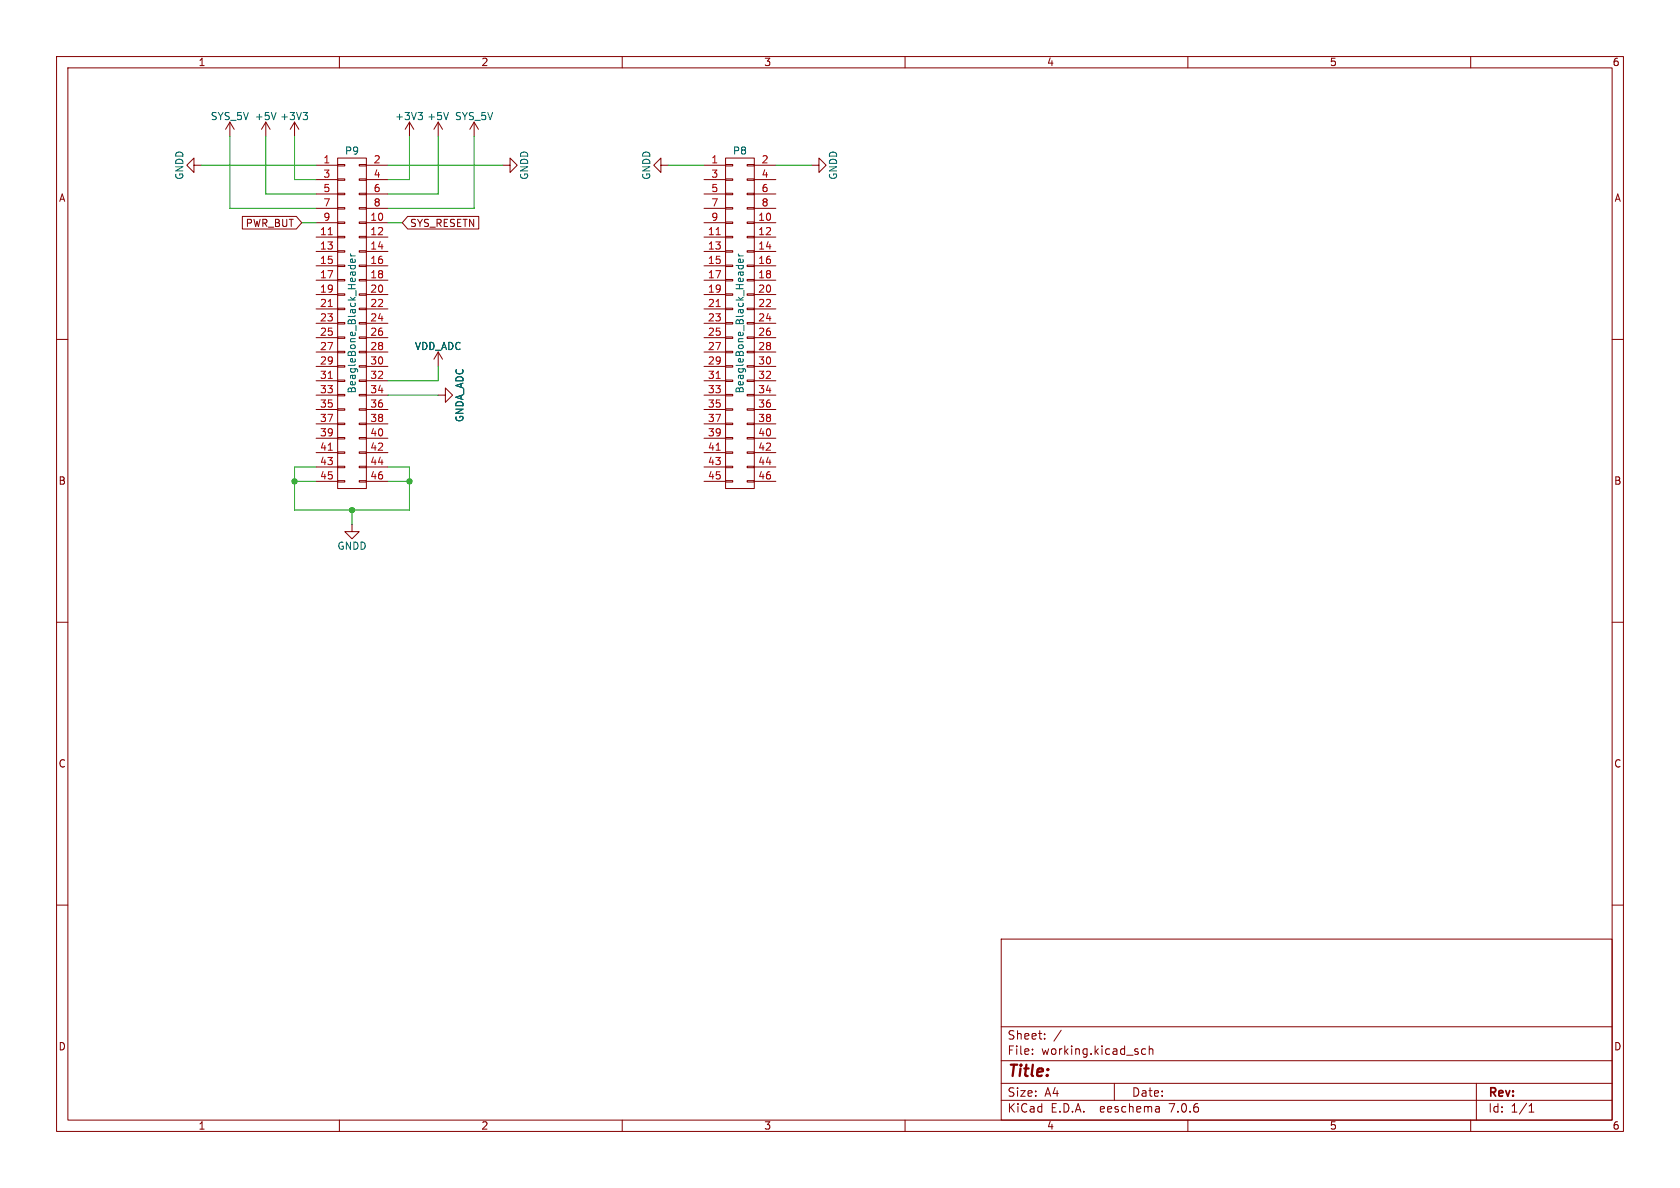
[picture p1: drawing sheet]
(kicad_sch (version 20230121) (generator eeschema)

 (paper "A4")

 (lib_symbols
  (symbol "BeagleBone-Black-Cape-rescue:+3V3" (power) (pin_names (offset 0)) (in_bom yes) (on_board yes)
   (property "Reference" "#PWR" (at 0 -3.81 0) (effects (font (size 1.27 1.27)) hide))
   (property "Value" "+3V3" (at 0 3.556 0) (effects (font (size 1.27 1.27))))
   (property "Footprint" "" (at 0 0 0) (effects (font (size 1.524 1.524))))
   (property "Datasheet" "" (at 0 0 0) (effects (font (size 1.524 1.524))))
   (symbol "+3V3_0_1"
    (polyline (pts (xy -0.762 1.27) (xy 0 2.54)) (stroke (width 0) (type solid)) (fill (type none)))
    (polyline (pts (xy 0 0) (xy 0 2.54)) (stroke (width 0) (type solid)) (fill (type none)))
    (polyline (pts (xy 0 2.54) (xy 0.762 1.27)) (stroke (width 0) (type solid)) (fill (type none))))
   (symbol "+3V3_1_1"
    (pin power_in line (at 0 0 90) (length 0) hide (name "+3V3" (effects (font (size 1.27 1.27)))) (number "1" (effects (font (size 1.27 1.27)))))))
  (symbol "BeagleBone-Black-Cape-rescue:+5V" (power) (pin_names (offset 0)) (in_bom yes) (on_board yes)
   (property "Reference" "#PWR" (at 0 -3.81 0) (effects (font (size 1.27 1.27)) hide))
   (property "Value" "+5V" (at 0 3.556 0) (effects (font (size 1.27 1.27))))
   (property "Footprint" "" (at 0 0 0) (effects (font (size 1.524 1.524))))
   (property "Datasheet" "" (at 0 0 0) (effects (font (size 1.524 1.524))))
   (symbol "+5V_0_1"
    (polyline (pts (xy -0.762 1.27) (xy 0 2.54)) (stroke (width 0) (type solid)) (fill (type none)))
    (polyline (pts (xy 0 0) (xy 0 2.54)) (stroke (width 0) (type solid)) (fill (type none)))
    (polyline (pts (xy 0 2.54) (xy 0.762 1.27)) (stroke (width 0) (type solid)) (fill (type none))))
   (symbol "+5V_1_1"
    (pin power_in line (at 0 0 90) (length 0) hide (name "+5V" (effects (font (size 1.27 1.27)))) (number "1" (effects (font (size 1.27 1.27)))))))
  (symbol "BeagleBone-Black-Cape-rescue:BeagleBone_Black_Header" (pin_names (offset 0.0254) hide) (in_bom yes) (on_board yes)
   (property "Reference" "P" (at 0 30.48 0) (effects (font (size 1.27 1.27))))
   (property "Value" "BeagleBone_Black_Header" (at 0 0 90) (effects (font (size 1.27 1.27))))
   (property "Footprint" "" (at 0 -21.59 0) (effects (font (size 1.524 1.524))))
   (property "Datasheet" "" (at 0 -21.59 0) (effects (font (size 1.524 1.524))))
   (symbol "BeagleBone_Black_Header_0_1"
    (rectangle (start -2.54 -27.813) (end -1.27 -28.067) (stroke (width 0) (type solid)) (fill (type none)))
    (rectangle (start -2.54 -25.273) (end -1.27 -25.527) (stroke (width 0) (type solid)) (fill (type none)))
    (rectangle (start -2.54 -22.733) (end -1.27 -22.987) (stroke (width 0) (type solid)) (fill (type none)))
    (rectangle (start -2.54 -20.193) (end -1.27 -20.447) (stroke (width 0) (type solid)) (fill (type none)))
    (rectangle (start -2.54 -17.653) (end -1.27 -17.907) (stroke (width 0) (type solid)) (fill (type none)))
    (rectangle (start -2.54 -15.113) (end -1.27 -15.367) (stroke (width 0) (type solid)) (fill (type none)))
    (rectangle (start -2.54 -12.573) (end -1.27 -12.827) (stroke (width 0) (type solid)) (fill (type none)))
    (rectangle (start -2.54 -10.033) (end -1.27 -10.287) (stroke (width 0) (type solid)) (fill (type none)))
    (rectangle (start -2.54 -7.493) (end -1.27 -7.747) (stroke (width 0) (type solid)) (fill (type none)))
    (rectangle (start -2.54 -4.953) (end -1.27 -5.207) (stroke (width 0) (type solid)) (fill (type none)))
    (rectangle (start -2.54 -2.413) (end -1.27 -2.667) (stroke (width 0) (type solid)) (fill (type none)))
    (rectangle (start -2.54 0.127) (end -1.27 -0.127) (stroke (width 0) (type solid)) (fill (type none)))
    (rectangle (start -2.54 2.667) (end -1.27 2.413) (stroke (width 0) (type solid)) (fill (type none)))
    (rectangle (start -2.54 5.207) (end -1.27 4.953) (stroke (width 0) (type solid)) (fill (type none)))
    (rectangle (start -2.54 7.747) (end -1.27 7.493) (stroke (width 0) (type solid)) (fill (type none)))
    (rectangle (start -2.54 10.287) (end -1.27 10.033) (stroke (width 0) (type solid)) (fill (type none)))
    (rectangle (start -2.54 12.827) (end -1.27 12.573) (stroke (width 0) (type solid)) (fill (type none)))
    (rectangle (start -2.54 15.367) (end -1.27 15.113) (stroke (width 0) (type solid)) (fill (type none)))
    (rectangle (start -2.54 17.907) (end -1.27 17.653) (stroke (width 0) (type solid)) (fill (type none)))
    (rectangle (start -2.54 20.447) (end -1.27 20.193) (stroke (width 0) (type solid)) (fill (type none)))
    (rectangle (start -2.54 22.987) (end -1.27 22.733) (stroke (width 0) (type solid)) (fill (type none)))
    (rectangle (start -2.54 25.527) (end -1.27 25.273) (stroke (width 0) (type solid)) (fill (type none)))
    (rectangle (start -2.54 28.067) (end -1.27 27.813) (stroke (width 0) (type solid)) (fill (type none)))
    (rectangle (start -2.54 29.21) (end 2.54 -29.21) (stroke (width 0) (type solid)) (fill (type none)))
    (rectangle (start 1.27 -27.813) (end 2.54 -28.067) (stroke (width 0) (type solid)) (fill (type none)))
    (rectangle (start 1.27 -25.273) (end 2.54 -25.527) (stroke (width 0) (type solid)) (fill (type none)))
    (rectangle (start 1.27 -22.733) (end 2.54 -22.987) (stroke (width 0) (type solid)) (fill (type none)))
    (rectangle (start 1.27 -20.193) (end 2.54 -20.447) (stroke (width 0) (type solid)) (fill (type none)))
    (rectangle (start 1.27 -17.653) (end 2.54 -17.907) (stroke (width 0) (type solid)) (fill (type none)))
    (rectangle (start 1.27 -15.113) (end 2.54 -15.367) (stroke (width 0) (type solid)) (fill (type none)))
    (rectangle (start 1.27 -12.573) (end 2.54 -12.827) (stroke (width 0) (type solid)) (fill (type none)))
    (rectangle (start 1.27 -10.033) (end 2.54 -10.287) (stroke (width 0) (type solid)) (fill (type none)))
    (rectangle (start 1.27 -7.493) (end 2.54 -7.747) (stroke (width 0) (type solid)) (fill (type none)))
    (rectangle (start 1.27 -4.953) (end 2.54 -5.207) (stroke (width 0) (type solid)) (fill (type none)))
    (rectangle (start 1.27 -2.413) (end 2.54 -2.667) (stroke (width 0) (type solid)) (fill (type none)))
    (rectangle (start 1.27 0.127) (end 2.54 -0.127) (stroke (width 0) (type solid)) (fill (type none)))
    (rectangle (start 1.27 2.667) (end 2.54 2.413) (stroke (width 0) (type solid)) (fill (type none)))
    (rectangle (start 1.27 5.207) (end 2.54 4.953) (stroke (width 0) (type solid)) (fill (type none)))
    (rectangle (start 1.27 7.747) (end 2.54 7.493) (stroke (width 0) (type solid)) (fill (type none)))
    (rectangle (start 1.27 10.287) (end 2.54 10.033) (stroke (width 0) (type solid)) (fill (type none)))
    (rectangle (start 1.27 12.827) (end 2.54 12.573) (stroke (width 0) (type solid)) (fill (type none)))
    (rectangle (start 1.27 15.367) (end 2.54 15.113) (stroke (width 0) (type solid)) (fill (type none)))
    (rectangle (start 1.27 17.907) (end 2.54 17.653) (stroke (width 0) (type solid)) (fill (type none)))
    (rectangle (start 1.27 20.447) (end 2.54 20.193) (stroke (width 0) (type solid)) (fill (type none)))
    (rectangle (start 1.27 22.987) (end 2.54 22.733) (stroke (width 0) (type solid)) (fill (type none)))
    (rectangle (start 1.27 25.527) (end 2.54 25.273) (stroke (width 0) (type solid)) (fill (type none)))
    (rectangle (start 1.27 28.067) (end 2.54 27.813) (stroke (width 0) (type solid)) (fill (type none))))
   (symbol "BeagleBone_Black_Header_1_1"
    (pin passive line (at -6.35 27.94 0) (length 3.81) (name "P1" (effects (font (size 1.27 1.27)))) (number "1" (effects (font (size 1.27 1.27)))))
    (pin passive line (at 6.35 17.78 180) (length 3.81) (name "P10" (effects (font (size 1.27 1.27)))) (number "10" (effects (font (size 1.27 1.27)))))
    (pin passive line (at -6.35 15.24 0) (length 3.81) (name "P11" (effects (font (size 1.27 1.27)))) (number "11" (effects (font (size 1.27 1.27)))))
    (pin passive line (at 6.35 15.24 180) (length 3.81) (name "P12" (effects (font (size 1.27 1.27)))) (number "12" (effects (font (size 1.27 1.27)))))
    (pin passive line (at -6.35 12.7 0) (length 3.81) (name "P13" (effects (font (size 1.27 1.27)))) (number "13" (effects (font (size 1.27 1.27)))))
    (pin passive line (at 6.35 12.7 180) (length 3.81) (name "P14" (effects (font (size 1.27 1.27)))) (number "14" (effects (font (size 1.27 1.27)))))
    (pin passive line (at -6.35 10.16 0) (length 3.81) (name "P15" (effects (font (size 1.27 1.27)))) (number "15" (effects (font (size 1.27 1.27)))))
    (pin passive line (at 6.35 10.16 180) (length 3.81) (name "P16" (effects (font (size 1.27 1.27)))) (number "16" (effects (font (size 1.27 1.27)))))
    (pin passive line (at -6.35 7.62 0) (length 3.81) (name "P17" (effects (font (size 1.27 1.27)))) (number "17" (effects (font (size 1.27 1.27)))))
    (pin passive line (at 6.35 7.62 180) (length 3.81) (name "P18" (effects (font (size 1.27 1.27)))) (number "18" (effects (font (size 1.27 1.27)))))
    (pin passive line (at -6.35 5.08 0) (length 3.81) (name "P19" (effects (font (size 1.27 1.27)))) (number "19" (effects (font (size 1.27 1.27)))))
    (pin passive line (at 6.35 27.94 180) (length 3.81) (name "P2" (effects (font (size 1.27 1.27)))) (number "2" (effects (font (size 1.27 1.27)))))
    (pin passive line (at 6.35 5.08 180) (length 3.81) (name "P20" (effects (font (size 1.27 1.27)))) (number "20" (effects (font (size 1.27 1.27)))))
    (pin passive line (at -6.35 2.54 0) (length 3.81) (name "P21" (effects (font (size 1.27 1.27)))) (number "21" (effects (font (size 1.27 1.27)))))
    (pin passive line (at 6.35 2.54 180) (length 3.81) (name "P22" (effects (font (size 1.27 1.27)))) (number "22" (effects (font (size 1.27 1.27)))))
    (pin passive line (at -6.35 0 0) (length 3.81) (name "P23" (effects (font (size 1.27 1.27)))) (number "23" (effects (font (size 1.27 1.27)))))
    (pin passive line (at 6.35 0 180) (length 3.81) (name "P24" (effects (font (size 1.27 1.27)))) (number "24" (effects (font (size 1.27 1.27)))))
    (pin passive line (at -6.35 -2.54 0) (length 3.81) (name "P25" (effects (font (size 1.27 1.27)))) (number "25" (effects (font (size 1.27 1.27)))))
    (pin passive line (at 6.35 -2.54 180) (length 3.81) (name "P26" (effects (font (size 1.27 1.27)))) (number "26" (effects (font (size 1.27 1.27)))))
    (pin passive line (at -6.35 -5.08 0) (length 3.81) (name "P27" (effects (font (size 1.27 1.27)))) (number "27" (effects (font (size 1.27 1.27)))))
    (pin passive line (at 6.35 -5.08 180) (length 3.81) (name "P28" (effects (font (size 1.27 1.27)))) (number "28" (effects (font (size 1.27 1.27)))))
    (pin passive line (at -6.35 -7.62 0) (length 3.81) (name "P29" (effects (font (size 1.27 1.27)))) (number "29" (effects (font (size 1.27 1.27)))))
    (pin passive line (at -6.35 25.4 0) (length 3.81) (name "P3" (effects (font (size 1.27 1.27)))) (number "3" (effects (font (size 1.27 1.27)))))
    (pin passive line (at 6.35 -7.62 180) (length 3.81) (name "P30" (effects (font (size 1.27 1.27)))) (number "30" (effects (font (size 1.27 1.27)))))
    (pin passive line (at -6.35 -10.16 0) (length 3.81) (name "P31" (effects (font (size 1.27 1.27)))) (number "31" (effects (font (size 1.27 1.27)))))
    (pin passive line (at 6.35 -10.16 180) (length 3.81) (name "P32" (effects (font (size 1.27 1.27)))) (number "32" (effects (font (size 1.27 1.27)))))
    (pin passive line (at -6.35 -12.7 0) (length 3.81) (name "P33" (effects (font (size 1.27 1.27)))) (number "33" (effects (font (size 1.27 1.27)))))
    (pin passive line (at 6.35 -12.7 180) (length 3.81) (name "P34" (effects (font (size 1.27 1.27)))) (number "34" (effects (font (size 1.27 1.27)))))
    (pin passive line (at -6.35 -15.24 0) (length 3.81) (name "P35" (effects (font (size 1.27 1.27)))) (number "35" (effects (font (size 1.27 1.27)))))
    (pin passive line (at 6.35 -15.24 180) (length 3.81) (name "P36" (effects (font (size 1.27 1.27)))) (number "36" (effects (font (size 1.27 1.27)))))
    (pin passive line (at -6.35 -17.78 0) (length 3.81) (name "P37" (effects (font (size 1.27 1.27)))) (number "37" (effects (font (size 1.27 1.27)))))
    (pin passive line (at 6.35 -17.78 180) (length 3.81) (name "P38" (effects (font (size 1.27 1.27)))) (number "38" (effects (font (size 1.27 1.27)))))
    (pin passive line (at -6.35 -20.32 0) (length 3.81) (name "P39" (effects (font (size 1.27 1.27)))) (number "39" (effects (font (size 1.27 1.27)))))
    (pin passive line (at 6.35 25.4 180) (length 3.81) (name "P4" (effects (font (size 1.27 1.27)))) (number "4" (effects (font (size 1.27 1.27)))))
    (pin passive line (at 6.35 -20.32 180) (length 3.81) (name "P40" (effects (font (size 1.27 1.27)))) (number "40" (effects (font (size 1.27 1.27)))))
    (pin passive line (at -6.35 -22.86 0) (length 3.81) (name "P41" (effects (font (size 1.27 1.27)))) (number "41" (effects (font (size 1.27 1.27)))))
    (pin passive line (at 6.35 -22.86 180) (length 3.81) (name "P42" (effects (font (size 1.27 1.27)))) (number "42" (effects (font (size 1.27 1.27)))))
    (pin passive line (at -6.35 -25.4 0) (length 3.81) (name "P43" (effects (font (size 1.27 1.27)))) (number "43" (effects (font (size 1.27 1.27)))))
    (pin passive line (at 6.35 -25.4 180) (length 3.81) (name "P44" (effects (font (size 1.27 1.27)))) (number "44" (effects (font (size 1.27 1.27)))))
    (pin passive line (at -6.35 -27.94 0) (length 3.81) (name "P45" (effects (font (size 1.27 1.27)))) (number "45" (effects (font (size 1.27 1.27)))))
    (pin passive line (at 6.35 -27.94 180) (length 3.81) (name "P46" (effects (font (size 1.27 1.27)))) (number "46" (effects (font (size 1.27 1.27)))))
    (pin passive line (at -6.35 22.86 0) (length 3.81) (name "P5" (effects (font (size 1.27 1.27)))) (number "5" (effects (font (size 1.27 1.27)))))
    (pin passive line (at 6.35 22.86 180) (length 3.81) (name "P6" (effects (font (size 1.27 1.27)))) (number "6" (effects (font (size 1.27 1.27)))))
    (pin passive line (at -6.35 20.32 0) (length 3.81) (name "P7" (effects (font (size 1.27 1.27)))) (number "7" (effects (font (size 1.27 1.27)))))
    (pin passive line (at 6.35 20.32 180) (length 3.81) (name "P8" (effects (font (size 1.27 1.27)))) (number "8" (effects (font (size 1.27 1.27)))))
    (pin passive line (at -6.35 17.78 0) (length 3.81) (name "P9" (effects (font (size 1.27 1.27)))) (number "9" (effects (font (size 1.27 1.27)))))))
  (symbol "BeagleBone-Black-Cape-rescue:GNDA_ADC" (power) (pin_names (offset 0)) (in_bom yes) (on_board yes)
   (property "Reference" "#PWR" (at 0 -6.35 0) (effects (font (size 1.27 1.27)) hide))
   (property "Value" "GNDA_ADC" (at 0 -3.81 0) (effects (font (size 1.27 1.27))))
   (property "Footprint" "" (at 0 0 0) (effects (font (size 1.524 1.524))))
   (property "Datasheet" "" (at 0 0 0) (effects (font (size 1.524 1.524))))
   (symbol "GNDA_ADC_0_1"
    (polyline (pts (xy 0 0) (xy 0 -1.27) (xy 1.27 -1.27) (xy 0 -2.54) (xy -1.27 -1.27) (xy 0 -1.27)) (stroke (width 0) (type solid)) (fill (type none))))
   (symbol "GNDA_ADC_1_1"
    (pin power_in line (at 0 0 270) (length 0) hide (name "GNDA_ADC" (effects (font (size 1.27 1.27)))) (number "1" (effects (font (size 1.27 1.27)))))))
  (symbol "BeagleBone-Black-Cape-rescue:GNDD" (power) (pin_names (offset 0)) (in_bom yes) (on_board yes)
   (property "Reference" "#PWR" (at 0 -6.35 0) (effects (font (size 1.27 1.27)) hide))
   (property "Value" "GNDD" (at 0 -3.81 0) (effects (font (size 1.27 1.27))))
   (property "Footprint" "" (at 0 0 0) (effects (font (size 1.524 1.524))))
   (property "Datasheet" "" (at 0 0 0) (effects (font (size 1.524 1.524))))
   (symbol "GNDD_0_1"
    (polyline (pts (xy 0 0) (xy 0 -1.27) (xy 1.27 -1.27) (xy 0 -2.54) (xy -1.27 -1.27) (xy 0 -1.27)) (stroke (width 0) (type solid)) (fill (type none))))
   (symbol "GNDD_1_1"
    (pin power_in line (at 0 0 270) (length 0) hide (name "GNDD" (effects (font (size 1.27 1.27)))) (number "1" (effects (font (size 1.27 1.27)))))))
  (symbol "BeagleBone-Black-Cape-rescue:SYS_5V" (power) (pin_names (offset 0)) (in_bom yes) (on_board yes)
   (property "Reference" "#PWR" (at 0 -3.81 0) (effects (font (size 1.27 1.27)) hide))
   (property "Value" "SYS_5V" (at 0 3.556 0) (effects (font (size 1.27 1.27))))
   (property "Footprint" "" (at 0 0 0) (effects (font (size 1.524 1.524))))
   (property "Datasheet" "" (at 0 0 0) (effects (font (size 1.524 1.524))))
   (symbol "SYS_5V_0_1"
    (polyline (pts (xy -0.762 1.27) (xy 0 2.54)) (stroke (width 0) (type solid)) (fill (type none)))
    (polyline (pts (xy 0 0) (xy 0 2.54)) (stroke (width 0) (type solid)) (fill (type none)))
    (polyline (pts (xy 0 2.54) (xy 0.762 1.27)) (stroke (width 0) (type solid)) (fill (type none))))
   (symbol "SYS_5V_1_1"
    (pin power_in line (at 0 0 90) (length 0) hide (name "SYS_5V" (effects (font (size 1.27 1.27)))) (number "1" (effects (font (size 1.27 1.27)))))))
  (symbol "BeagleBone-Black-Cape-rescue:VDD_ADC" (power) (pin_names (offset 0)) (in_bom yes) (on_board yes)
   (property "Reference" "#PWR" (at 0 -3.81 0) (effects (font (size 1.27 1.27)) hide))
   (property "Value" "VDD_ADC" (at 0 3.556 0) (effects (font (size 1.27 1.27))))
   (property "Footprint" "" (at 0 0 0) (effects (font (size 1.524 1.524))))
   (property "Datasheet" "" (at 0 0 0) (effects (font (size 1.524 1.524))))
   (symbol "VDD_ADC_0_1"
    (polyline (pts (xy -0.762 1.27) (xy 0 2.54)) (stroke (width 0) (type solid)) (fill (type none)))
    (polyline (pts (xy 0 0) (xy 0 2.54)) (stroke (width 0) (type solid)) (fill (type none)))
    (polyline (pts (xy 0 2.54) (xy 0.762 1.27)) (stroke (width 0) (type solid)) (fill (type none))))
   (symbol "VDD_ADC_1_1"
    (pin power_in line (at 0 0 90) (length 0) hide (name "VDD_ADC" (effects (font (size 1.27 1.27)))) (number "1" (effects (font (size 1.27 1.27))))))))

 (junction (at 52.07 85.09) (diameter 0) (color 0 0 0 0))
 (junction (at 62.23 90.17) (diameter 0) (color 0 0 0 0))
 (junction (at 72.39 85.09) (diameter 0) (color 0 0 0 0))

 (wire (pts (xy 83.82 36.83) (xy 68.58 36.83)) (stroke (width 0) (type default)))
 (wire (pts (xy 72.39 82.55) (xy 72.39 85.09)) (stroke (width 0) (type default)))
 (wire (pts (xy 52.07 82.55) (xy 55.88 82.55)) (stroke (width 0) (type default)))
 (wire (pts (xy 55.88 39.37) (xy 53.34 39.37)) (stroke (width 0) (type default)))
 (wire (pts (xy 55.88 31.75) (xy 52.07 31.75)) (stroke (width 0) (type default)))
 (wire (pts (xy 72.39 31.75) (xy 72.39 24.13)) (stroke (width 0) (type default)))
 (wire (pts (xy 62.23 90.17) (xy 52.07 90.17)) (stroke (width 0) (type default)))
 (wire (pts (xy 68.58 34.29) (xy 77.47 34.29)) (stroke (width 0) (type default)))
 (wire (pts (xy 68.58 85.09) (xy 72.39 85.09)) (stroke (width 0) (type default)))
 (wire (pts (xy 62.23 92.71) (xy 62.23 90.17)) (stroke (width 0) (type default)))
 (wire (pts (xy 72.39 90.17) (xy 62.23 90.17)) (stroke (width 0) (type default)))
 (wire (pts (xy 46.99 34.29) (xy 46.99 24.13)) (stroke (width 0) (type default)))
 (wire (pts (xy 55.88 36.83) (xy 40.64 36.83)) (stroke (width 0) (type default)))
 (wire (pts (xy 40.64 36.83) (xy 40.64 24.13)) (stroke (width 0) (type default)))
 (wire (pts (xy 55.88 34.29) (xy 46.99 34.29)) (stroke (width 0) (type default)))
 (wire (pts (xy 52.07 31.75) (xy 52.07 24.13)) (stroke (width 0) (type default)))
 (wire (pts (xy 83.82 24.13) (xy 83.82 36.83)) (stroke (width 0) (type default)))
 (wire (pts (xy 52.07 90.17) (xy 52.07 85.09)) (stroke (width 0) (type default)))
 (wire (pts (xy 77.47 34.29) (xy 77.47 24.13)) (stroke (width 0) (type default)))
 (wire (pts (xy 137.16 29.21) (xy 143.51 29.21)) (stroke (width 0) (type default)))
 (wire (pts (xy 52.07 85.09) (xy 52.07 82.55)) (stroke (width 0) (type default)))
 (wire (pts (xy 68.58 69.85) (xy 77.47 69.85)) (stroke (width 0) (type default)))
 (wire (pts (xy 68.58 31.75) (xy 72.39 31.75)) (stroke (width 0) (type default)))
 (wire (pts (xy 55.88 85.09) (xy 52.07 85.09)) (stroke (width 0) (type default)))
 (wire (pts (xy 68.58 29.21) (xy 88.9 29.21)) (stroke (width 0) (type default)))
 (wire (pts (xy 68.58 39.37) (xy 71.12 39.37)) (stroke (width 0) (type default)))
 (wire (pts (xy 68.58 82.55) (xy 72.39 82.55)) (stroke (width 0) (type default)))
 (wire (pts (xy 118.11 29.21) (xy 124.46 29.21)) (stroke (width 0) (type default)))
 (wire (pts (xy 55.88 29.21) (xy 35.56 29.21)) (stroke (width 0) (type default)))
 (wire (pts (xy 77.47 67.31) (xy 77.47 64.77)) (stroke (width 0) (type default)))
 (wire (pts (xy 72.39 85.09) (xy 72.39 90.17)) (stroke (width 0) (type default)))
 (wire (pts (xy 68.58 67.31) (xy 77.47 67.31)) (stroke (width 0) (type default)))

 (global_label "PWR_BUT" (shape input) (at 53.34 39.37 180) (effects (font (size 1.27 1.27)) (justify right))
  (property "Intersheetrefs" "${INTERSHEET_REFS}" (at 53.34 39.37 0) (effects (font (size 1.27 1.27)) hide)))
 (global_label "SYS_RESETN" (shape input) (at 71.12 39.37 0) (effects (font (size 1.27 1.27)) (justify left))
  (property "Intersheetrefs" "${INTERSHEET_REFS}" (at 71.12 39.37 0) (effects (font (size 1.27 1.27)) hide)))

 (symbol (lib_id "BeagleBone-Black-Cape-rescue:GNDD") (at 62.23 92.71 0) (unit 1) (in_bom yes) (on_board yes) (dnp no)
  (property "Reference" "#PWR01" (at 62.23 99.06 0) (effects (font (size 1.27 1.27)) hide))
  (property "Value" "GNDD" (at 62.23 96.52 0) (effects (font (size 1.27 1.27))))
  (property "Footprint" "" (at 62.23 92.71 0) (effects (font (size 1.524 1.524))))
  (property "Datasheet" "" (at 62.23 92.71 0) (effects (font (size 1.524 1.524)))) (pin "1"))

 (symbol (lib_id "BeagleBone-Black-Cape-rescue:GNDD") (at 88.9 29.21 90) (unit 1) (in_bom yes) (on_board yes) (dnp no)
  (property "Reference" "#PWR02" (at 95.25 29.21 0) (effects (font (size 1.27 1.27)) hide))
  (property "Value" "GNDD" (at 92.71 29.21 0) (effects (font (size 1.27 1.27))))
  (property "Footprint" "" (at 88.9 29.21 0) (effects (font (size 1.524 1.524))))
  (property "Datasheet" "" (at 88.9 29.21 0) (effects (font (size 1.524 1.524)))) (pin "1"))

 (symbol (lib_id "BeagleBone-Black-Cape-rescue:GNDD") (at 35.56 29.21 270) (unit 1) (in_bom yes) (on_board yes) (dnp no)
  (property "Reference" "#PWR03" (at 29.21 29.21 0) (effects (font (size 1.27 1.27)) hide))
  (property "Value" "GNDD" (at 31.75 29.21 0) (effects (font (size 1.27 1.27))))
  (property "Footprint" "" (at 35.56 29.21 0) (effects (font (size 1.524 1.524))))
  (property "Datasheet" "" (at 35.56 29.21 0) (effects (font (size 1.524 1.524)))) (pin "1"))

 (symbol (lib_id "BeagleBone-Black-Cape-rescue:GNDD") (at 118.11 29.21 270) (unit 1) (in_bom yes) (on_board yes) (dnp no)
  (property "Reference" "#PWR04" (at 111.76 29.21 0) (effects (font (size 1.27 1.27)) hide))
  (property "Value" "GNDD" (at 114.3 29.21 0) (effects (font (size 1.27 1.27))))
  (property "Footprint" "" (at 118.11 29.21 0) (effects (font (size 1.524 1.524))))
  (property "Datasheet" "" (at 118.11 29.21 0) (effects (font (size 1.524 1.524)))) (pin "1"))

 (symbol (lib_id "BeagleBone-Black-Cape-rescue:GNDD") (at 143.51 29.21 90) (unit 1) (in_bom yes) (on_board yes) (dnp no)
  (property "Reference" "#PWR05" (at 149.86 29.21 0) (effects (font (size 1.27 1.27)) hide))
  (property "Value" "GNDD" (at 147.32 29.21 0) (effects (font (size 1.27 1.27))))
  (property "Footprint" "" (at 143.51 29.21 0) (effects (font (size 1.524 1.524))))
  (property "Datasheet" "" (at 143.51 29.21 0) (effects (font (size 1.524 1.524)))) (pin "1"))

 (symbol (lib_id "BeagleBone-Black-Cape-rescue:+3V3") (at 72.39 24.13 0) (unit 1) (in_bom yes) (on_board yes) (dnp no)
  (property "Reference" "#PWR06" (at 72.39 27.94 0) (effects (font (size 1.27 1.27)) hide))
  (property "Value" "+3V3" (at 72.39 20.574 0) (effects (font (size 1.27 1.27))))
  (property "Footprint" "" (at 72.39 24.13 0) (effects (font (size 1.524 1.524))))
  (property "Datasheet" "" (at 72.39 24.13 0) (effects (font (size 1.524 1.524)))) (pin "1"))

 (symbol (lib_id "BeagleBone-Black-Cape-rescue:+5V") (at 77.47 24.13 0) (unit 1) (in_bom yes) (on_board yes) (dnp no)
  (property "Reference" "#PWR07" (at 77.47 27.94 0) (effects (font (size 1.27 1.27)) hide))
  (property "Value" "+5V" (at 77.47 20.574 0) (effects (font (size 1.27 1.27))))
  (property "Footprint" "" (at 77.47 24.13 0) (effects (font (size 1.524 1.524))))
  (property "Datasheet" "" (at 77.47 24.13 0) (effects (font (size 1.524 1.524)))) (pin "1"))

 (symbol (lib_id "BeagleBone-Black-Cape-rescue:+3V3") (at 52.07 24.13 0) (unit 1) (in_bom yes) (on_board yes) (dnp no)
  (property "Reference" "#PWR08" (at 52.07 27.94 0) (effects (font (size 1.27 1.27)) hide))
  (property "Value" "+3V3" (at 52.07 20.574 0) (effects (font (size 1.27 1.27))))
  (property "Footprint" "" (at 52.07 24.13 0) (effects (font (size 1.524 1.524))))
  (property "Datasheet" "" (at 52.07 24.13 0) (effects (font (size 1.524 1.524)))) (pin "1"))

 (symbol (lib_id "BeagleBone-Black-Cape-rescue:+5V") (at 46.99 24.13 0) (unit 1) (in_bom yes) (on_board yes) (dnp no)
  (property "Reference" "#PWR09" (at 46.99 27.94 0) (effects (font (size 1.27 1.27)) hide))
  (property "Value" "+5V" (at 46.99 20.574 0) (effects (font (size 1.27 1.27))))
  (property "Footprint" "" (at 46.99 24.13 0) (effects (font (size 1.524 1.524))))
  (property "Datasheet" "" (at 46.99 24.13 0) (effects (font (size 1.524 1.524)))) (pin "1"))

 (symbol (lib_id "BeagleBone-Black-Cape-rescue:SYS_5V") (at 83.82 24.13 0) (unit 1) (in_bom yes) (on_board yes) (dnp no)
  (property "Reference" "#PWR010" (at 83.82 27.94 0) (effects (font (size 1.27 1.27)) hide))
  (property "Value" "SYS_5V" (at 83.82 20.574 0) (effects (font (size 1.27 1.27))))
  (property "Footprint" "" (at 83.82 24.13 0) (effects (font (size 1.524 1.524))))
  (property "Datasheet" "" (at 83.82 24.13 0) (effects (font (size 1.524 1.524)))) (pin "1"))

 (symbol (lib_id "BeagleBone-Black-Cape-rescue:SYS_5V") (at 40.64 24.13 0) (unit 1) (in_bom yes) (on_board yes) (dnp no)
  (property "Reference" "#PWR011" (at 40.64 27.94 0) (effects (font (size 1.27 1.27)) hide))
  (property "Value" "SYS_5V" (at 40.64 20.574 0) (effects (font (size 1.27 1.27))))
  (property "Footprint" "" (at 40.64 24.13 0) (effects (font (size 1.524 1.524))))
  (property "Datasheet" "" (at 40.64 24.13 0) (effects (font (size 1.524 1.524)))) (pin "1"))

 (symbol (lib_id "BeagleBone-Black-Cape-rescue:VDD_ADC") (at 77.47 64.77 0) (unit 1) (in_bom yes) (on_board yes) (dnp no)
  (property "Reference" "#PWR012" (at 77.47 68.58 0) (effects (font (size 1.27 1.27)) hide))
  (property "Value" "VDD_ADC" (at 77.47 61.214 0) (effects (font (size 1.27 1.27))))
  (property "Footprint" "" (at 77.47 64.77 0) (effects (font (size 1.524 1.524))))
  (property "Datasheet" "" (at 77.47 64.77 0) (effects (font (size 1.524 1.524)))) (pin "1"))

 (symbol (lib_id "BeagleBone-Black-Cape-rescue:GNDA_ADC") (at 77.47 69.85 90) (unit 1) (in_bom yes) (on_board yes) (dnp no)
  (property "Reference" "#PWR013" (at 83.82 69.85 0) (effects (font (size 1.27 1.27)) hide))
  (property "Value" "GNDA_ADC" (at 81.28 69.85 0) (effects (font (size 1.27 1.27))))
  (property "Footprint" "" (at 77.47 69.85 0) (effects (font (size 1.524 1.524))))
  (property "Datasheet" "" (at 77.47 69.85 0) (effects (font (size 1.524 1.524)))) (pin "1"))

 (symbol (lib_id "BeagleBone-Black-Cape-rescue:BeagleBone_Black_Header") (at 62.23 57.15 0) (unit 1) (in_bom yes) (on_board yes) (dnp no)
  (property "Reference" "P9" (at 62.23 26.67 0) (effects (font (size 1.27 1.27))))
  (property "Value" "BeagleBone_Black_Header" (at 62.23 57.15 90) (effects (font (size 1.27 1.27))))
  (property "Footprint" "Socket_BeagleBone_Black:Socket_BeagleBone_Black" (at 62.23 78.74 0) (effects (font (size 1.524 1.524)) hide))
  (property "Datasheet" "" (at 62.23 78.74 0) (effects (font (size 1.524 1.524)))) (pin "1") (pin "10") (pin "11") (pin "12") (pin "13") (pin "14") (pin "15") (pin "16") (pin "17") (pin "18") (pin "19") (pin "2") (pin "20") (pin "21") (pin "22") (pin "23") (pin "24") (pin "25") (pin "26") (pin "27") (pin "28") (pin "29") (pin "3") (pin "30") (pin "31") (pin "32") (pin "33") (pin "34") (pin "35") (pin "36") (pin "37") (pin "38") (pin "39") (pin "4") (pin "40") (pin "41") (pin "42") (pin "43") (pin "44") (pin "45") (pin "46") (pin "5") (pin "6") (pin "7") (pin "8") (pin "9"))

 (symbol (lib_id "BeagleBone-Black-Cape-rescue:BeagleBone_Black_Header") (at 130.81 57.15 0) (unit 1) (in_bom yes) (on_board yes) (dnp no)
  (property "Reference" "P8" (at 130.81 26.67 0) (effects (font (size 1.27 1.27))))
  (property "Value" "BeagleBone_Black_Header" (at 130.81 57.15 90) (effects (font (size 1.27 1.27))))
  (property "Footprint" "Socket_BeagleBone_Black:Socket_BeagleBone_Black" (at 130.81 78.74 0) (effects (font (size 1.524 1.524)) hide))
  (property "Datasheet" "" (at 130.81 78.74 0) (effects (font (size 1.524 1.524)))) (pin "1") (pin "10") (pin "11") (pin "12") (pin "13") (pin "14") (pin "15") (pin "16") (pin "17") (pin "18") (pin "19") (pin "2") (pin "20") (pin "21") (pin "22") (pin "23") (pin "24") (pin "25") (pin "26") (pin "27") (pin "28") (pin "29") (pin "3") (pin "30") (pin "31") (pin "32") (pin "33") (pin "34") (pin "35") (pin "36") (pin "37") (pin "38") (pin "39") (pin "4") (pin "40") (pin "41") (pin "42") (pin "43") (pin "44") (pin "45") (pin "46") (pin "5") (pin "6") (pin "7") (pin "8") (pin "9"))

 (sheet_instances (path "" (page "1"))))
